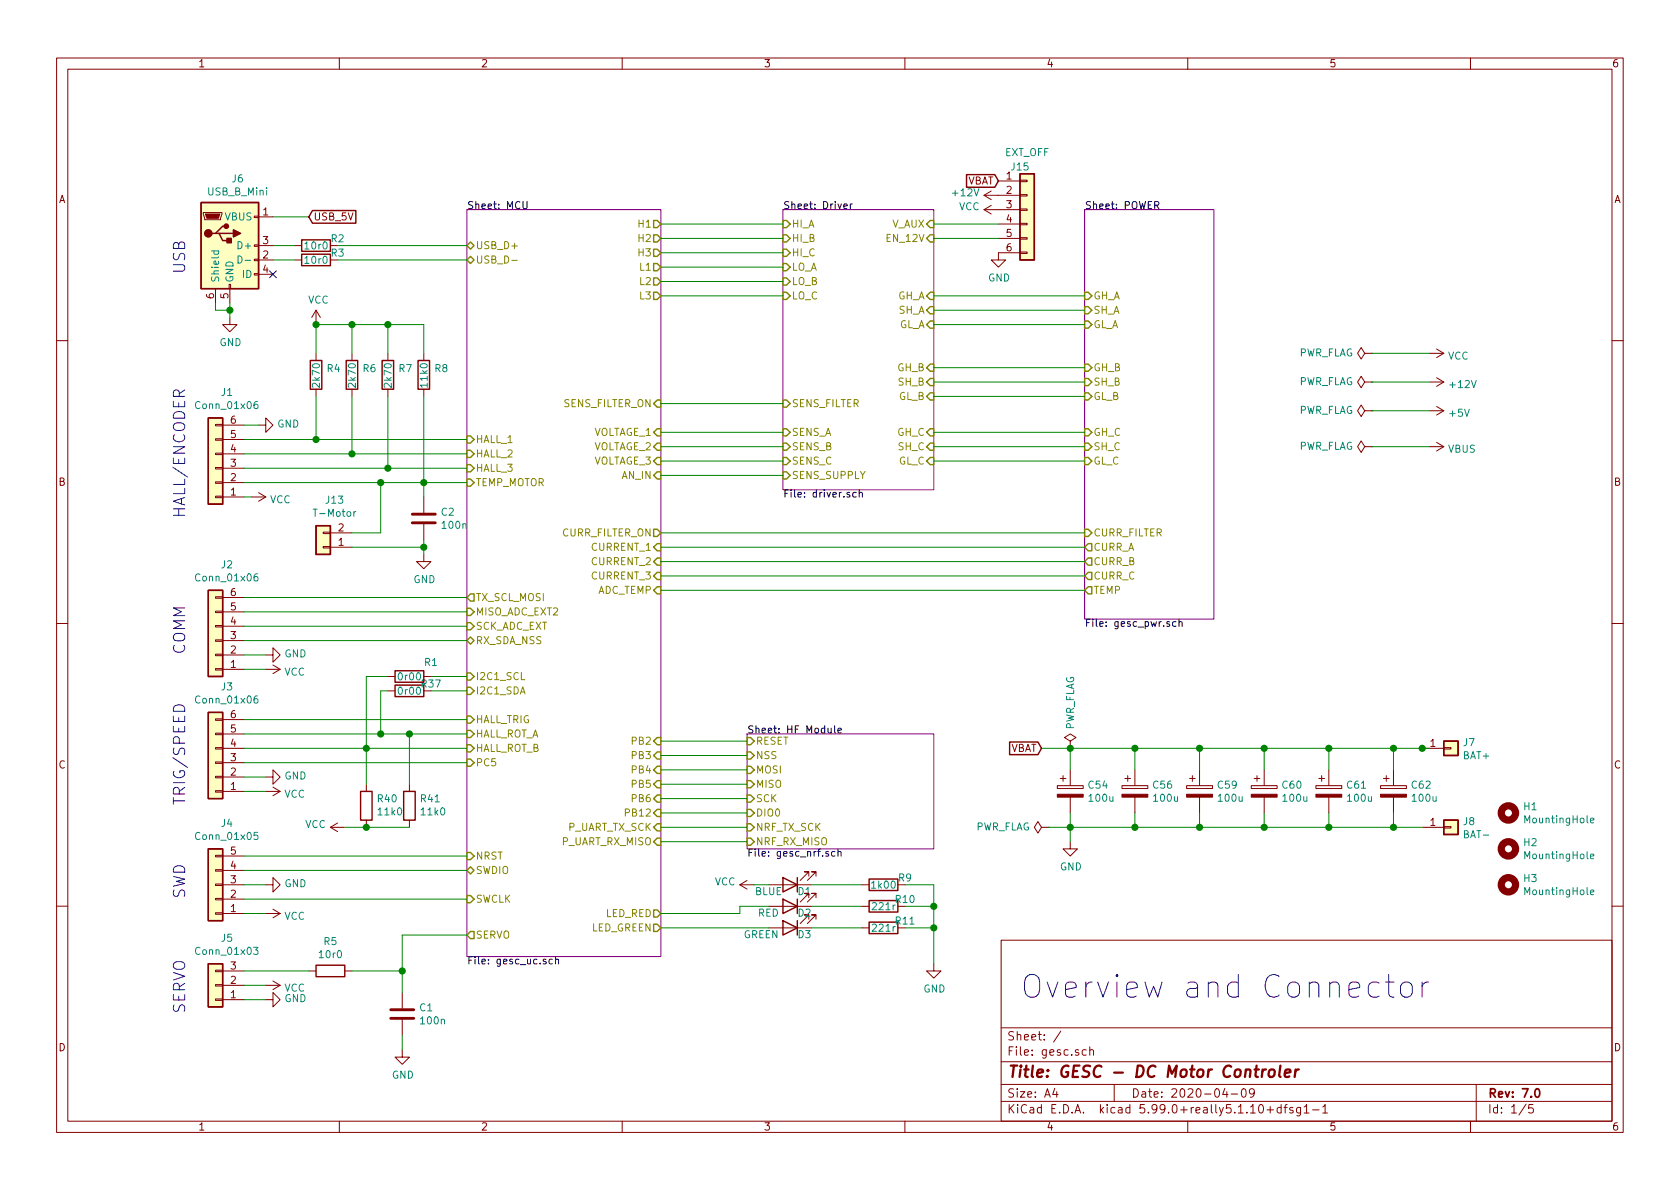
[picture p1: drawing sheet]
EESchema Schematic File Version 4
EELAYER 30 0
EELAYER END
$Descr A4 11693 8268
encoding utf-8
Sheet 1 5
Title "GESC - DC Motor Controler"
Date "2020-04-09"
Rev "7.0"
Comp ""
Comment1 ""
Comment2 ""
Comment3 ""
Comment4 ""
$EndDescr
Text Notes 7100 6950 0    157  ~ 0
Overview and Connector
$Comp
L gesc-rescue:USB_B_Mini-Connector J6
U 1 1
P 1600 1700
F 0 "J6" H 1655 2167 50  0000 C CNN
F 1 "USB_B_Mini" H 1655 2076 50  0000 C CNN
F 2 "Connector_USB:USB_Micro-B_Wuerth_614105150721_Vertical_CircularHoles" H 1750 1650 50  0001 C CNN
F 3 "~" H 1750 1650 50  0001 C CNN
	1    1600 1700
	1    0    0    -1  
$EndComp
Wire Wire Line
	1900 1700 2050 1700
Wire Wire Line
	1900 1800 2050 1800
$Comp
L power:GND #PWR01
U 1 1
P 1600 2200
F 0 "#PWR01" H 1600 1950 50  0001 C CNN
F 1 "GND" H 1605 2027 50  0000 C CNN
F 2 "" H 1600 2200 50  0001 C CNN
F 3 "" H 1600 2200 50  0001 C CNN
	1    1600 2200
	1    0    0    -1  
$EndComp
Wire Wire Line
	1600 2200 1600 2150
$Comp
L Device:R R2
U 1 1
P 2200 1700
F 0 "R2" V 2150 1850 50  0000 C CNN
F 1 "10r0" V 2200 1700 50  0000 C CNN
F 2 "Resistor_SMD:R_0805_2012Metric" V 2130 1700 50  0001 C CNN
F 3 "~" H 2200 1700 50  0001 C CNN
	1    2200 1700
	0    1    1    0   
$EndComp
$Comp
L Device:R R3
U 1 1
P 2200 1800
F 0 "R3" V 2150 1950 50  0000 C CNN
F 1 "10r0" V 2200 1800 50  0000 C CNN
F 2 "Resistor_SMD:R_0805_2012Metric" V 2130 1800 50  0001 C CNN
F 3 "~" H 2200 1800 50  0001 C CNN
	1    2200 1800
	0    1    1    0   
$EndComp
Wire Wire Line
	1500 2100 1500 2150
Wire Wire Line
	1500 2150 1600 2150
Connection ~ 1600 2150
Wire Wire Line
	1600 2150 1600 2100
$Comp
L Connector_Generic:Conn_01x06 J1
U 1 1
P 1500 3250
F 0 "J1" H 1420 2725 50  0000 C CNN
F 1 "Conn_01x06" H 1420 2816 50  0000 C CNN
F 2 "Connector_JST:JST_SH_BM06B-SRSS-TB_1x06-1MP_P1.00mm_Vertical" H 1500 3250 50  0001 C CNN
F 3 "~" H 1500 3250 50  0001 C CNN
	1    1500 3250
	-1   0    0    1   
$EndComp
$Comp
L Connector_Generic:Conn_01x06 J2
U 1 1
P 1500 4450
F 0 "J2" H 1420 3925 50  0000 C CNN
F 1 "Conn_01x06" H 1420 4016 50  0000 C CNN
F 2 "Connector_JST:JST_SH_BM06B-SRSS-TB_1x06-1MP_P1.00mm_Vertical" H 1500 4450 50  0001 C CNN
F 3 "~" H 1500 4450 50  0001 C CNN
	1    1500 4450
	-1   0    0    1   
$EndComp
$Comp
L Connector_Generic:Conn_01x06 J3
U 1 1
P 1500 5300
F 0 "J3" H 1420 4775 50  0000 C CNN
F 1 "Conn_01x06" H 1420 4866 50  0000 C CNN
F 2 "Connector_JST:JST_SH_BM06B-SRSS-TB_1x06-1MP_P1.00mm_Vertical" H 1500 5300 50  0001 C CNN
F 3 "~" H 1500 5300 50  0001 C CNN
	1    1500 5300
	-1   0    0    1   
$EndComp
$Comp
L Connector_Generic:Conn_01x03 J5
U 1 1
P 1500 6850
F 0 "J5" H 1420 6525 50  0000 C CNN
F 1 "Conn_01x03" H 1420 6616 50  0000 C CNN
F 2 "Connector_JST:JST_SH_BM03B-SRSS-TB_1x03-1MP_P1.00mm_Vertical" H 1500 6850 50  0001 C CNN
F 3 "~" H 1500 6850 50  0001 C CNN
	1    1500 6850
	-1   0    0    1   
$EndComp
$Comp
L Device:R R6
U 1 1
P 2450 2600
F 0 "R6" H 2520 2646 50  0000 L CNN
F 1 "2k70" V 2450 2500 50  0000 L CNN
F 2 "Resistor_SMD:R_0805_2012Metric" V 2380 2600 50  0001 C CNN
F 3 "~" H 2450 2600 50  0001 C CNN
	1    2450 2600
	1    0    0    -1  
$EndComp
$Comp
L Device:R R7
U 1 1
P 2700 2600
F 0 "R7" H 2770 2646 50  0000 L CNN
F 1 "2k70" V 2700 2500 50  0000 L CNN
F 2 "Resistor_SMD:R_0805_2012Metric" V 2630 2600 50  0001 C CNN
F 3 "~" H 2700 2600 50  0001 C CNN
	1    2700 2600
	1    0    0    -1  
$EndComp
$Comp
L Device:R R8
U 1 1
P 2950 2600
F 0 "R8" H 3020 2646 50  0000 L CNN
F 1 "11k0" V 2950 2500 50  0000 L CNN
F 2 "Resistor_SMD:R_0805_2012Metric" V 2880 2600 50  0001 C CNN
F 3 "~" H 2950 2600 50  0001 C CNN
	1    2950 2600
	1    0    0    -1  
$EndComp
$Comp
L Device:R R4
U 1 1
P 2200 2600
F 0 "R4" H 2270 2646 50  0000 L CNN
F 1 "2k70" V 2200 2500 50  0000 L CNN
F 2 "Resistor_SMD:R_0805_2012Metric" V 2130 2600 50  0001 C CNN
F 3 "~" H 2200 2600 50  0001 C CNN
F 4 "1" H 2200 2600 50  0001 C CNN "LCSC"
	1    2200 2600
	1    0    0    -1  
$EndComp
$Comp
L power:GND #PWR02
U 1 1
P 1800 2950
F 0 "#PWR02" H 1800 2700 50  0001 C CNN
F 1 "GND" V 1805 2822 50  0000 R CNN
F 2 "" H 1800 2950 50  0001 C CNN
F 3 "" H 1800 2950 50  0001 C CNN
	1    1800 2950
	0    -1   -1   0   
$EndComp
$Comp
L power:VCC #PWR03
U 1 1
P 1750 3450
F 0 "#PWR03" H 1750 3300 50  0001 C CNN
F 1 "VCC" V 1767 3578 50  0000 L CNN
F 2 "" H 1750 3450 50  0001 C CNN
F 3 "" H 1750 3450 50  0001 C CNN
	1    1750 3450
	0    1    1    0   
$EndComp
Wire Wire Line
	1800 2950 1700 2950
Wire Wire Line
	1700 3450 1750 3450
Wire Wire Line
	1700 3050 2200 3050
Wire Wire Line
	1700 3150 2450 3150
Wire Wire Line
	1700 3250 2700 3250
Wire Wire Line
	1700 3350 2650 3350
Wire Wire Line
	2200 2750 2200 3050
Connection ~ 2200 3050
Wire Wire Line
	2200 3050 3250 3050
Wire Wire Line
	2450 2750 2450 3150
Connection ~ 2450 3150
Wire Wire Line
	2450 3150 3250 3150
Wire Wire Line
	2700 2750 2700 3250
Connection ~ 2700 3250
Wire Wire Line
	2700 3250 3250 3250
Wire Wire Line
	2950 2750 2950 3350
Connection ~ 2950 3350
Wire Wire Line
	2950 3350 3250 3350
Wire Wire Line
	2200 2450 2200 2250
Wire Wire Line
	2200 2250 2450 2250
Wire Wire Line
	2950 2250 2950 2450
Wire Wire Line
	2700 2450 2700 2250
Connection ~ 2700 2250
Wire Wire Line
	2700 2250 2950 2250
Wire Wire Line
	2450 2450 2450 2250
Connection ~ 2450 2250
Wire Wire Line
	2450 2250 2700 2250
$Comp
L power:VCC #PWR012
U 1 1
P 2200 2250
F 0 "#PWR012" H 2200 2100 50  0001 C CNN
F 1 "VCC" H 2217 2423 50  0000 C CNN
F 2 "" H 2200 2250 50  0001 C CNN
F 3 "" H 2200 2250 50  0001 C CNN
	1    2200 2250
	1    0    0    -1  
$EndComp
Connection ~ 2200 2250
$Comp
L Device:C C2
U 1 1
P 2950 3600
F 0 "C2" H 3065 3646 50  0000 L CNN
F 1 "100n" H 3065 3555 50  0000 L CNN
F 2 "Capacitor_SMD:C_0805_2012Metric" H 2988 3450 50  0001 C CNN
F 3 "~" H 2950 3600 50  0001 C CNN
	1    2950 3600
	1    0    0    -1  
$EndComp
$Comp
L power:GND #PWR015
U 1 1
P 2950 3850
F 0 "#PWR015" H 2950 3600 50  0001 C CNN
F 1 "GND" H 2955 3677 50  0000 C CNN
F 2 "" H 2950 3850 50  0001 C CNN
F 3 "" H 2950 3850 50  0001 C CNN
	1    2950 3850
	1    0    0    -1  
$EndComp
Wire Wire Line
	2950 3450 2950 3350
Wire Wire Line
	1700 4150 3250 4150
Wire Wire Line
	1700 4250 3250 4250
Wire Wire Line
	1700 4350 3250 4350
Wire Wire Line
	1700 4450 3250 4450
$Comp
L power:GND #PWR04
U 1 1
P 1850 4550
F 0 "#PWR04" H 1850 4300 50  0001 C CNN
F 1 "GND" V 1855 4422 50  0000 R CNN
F 2 "" H 1850 4550 50  0001 C CNN
F 3 "" H 1850 4550 50  0001 C CNN
	1    1850 4550
	0    -1   -1   0   
$EndComp
$Comp
L power:VCC #PWR05
U 1 1
P 1850 4650
F 0 "#PWR05" H 1850 4500 50  0001 C CNN
F 1 "VCC" V 1867 4778 50  0000 L CNN
F 2 "" H 1850 4650 50  0001 C CNN
F 3 "" H 1850 4650 50  0001 C CNN
	1    1850 4650
	0    1    1    0   
$EndComp
Wire Wire Line
	1700 5000 3250 5000
Wire Wire Line
	1700 5100 2650 5100
Wire Wire Line
	1700 5200 2550 5200
Wire Wire Line
	1700 4550 1850 4550
Wire Wire Line
	1700 4650 1850 4650
$Comp
L power:GND #PWR06
U 1 1
P 1850 5400
F 0 "#PWR06" H 1850 5150 50  0001 C CNN
F 1 "GND" V 1855 5272 50  0000 R CNN
F 2 "" H 1850 5400 50  0001 C CNN
F 3 "" H 1850 5400 50  0001 C CNN
	1    1850 5400
	0    -1   -1   0   
$EndComp
$Comp
L power:VCC #PWR07
U 1 1
P 1850 5500
F 0 "#PWR07" H 1850 5350 50  0001 C CNN
F 1 "VCC" V 1867 5628 50  0000 L CNN
F 2 "" H 1850 5500 50  0001 C CNN
F 3 "" H 1850 5500 50  0001 C CNN
	1    1850 5500
	0    1    1    0   
$EndComp
Wire Wire Line
	1700 5400 1850 5400
Wire Wire Line
	1700 5500 1850 5500
$Comp
L Connector_Generic:Conn_01x05 J4
U 1 1
P 1500 6150
F 0 "J4" H 1420 5725 50  0000 C CNN
F 1 "Conn_01x05" H 1420 5816 50  0000 C CNN
F 2 "Connector_PinHeader_2.54mm:PinHeader_1x05_P2.54mm_Vertical" H 1500 6150 50  0001 C CNN
F 3 "~" H 1500 6150 50  0001 C CNN
	1    1500 6150
	-1   0    0    1   
$EndComp
Wire Wire Line
	1700 5950 3250 5950
Wire Wire Line
	1700 6050 3250 6050
Wire Wire Line
	1700 6250 3250 6250
$Comp
L power:VCC #PWR09
U 1 1
P 1850 6350
F 0 "#PWR09" H 1850 6200 50  0001 C CNN
F 1 "VCC" V 1867 6478 50  0000 L CNN
F 2 "" H 1850 6350 50  0001 C CNN
F 3 "" H 1850 6350 50  0001 C CNN
	1    1850 6350
	0    1    1    0   
$EndComp
Wire Wire Line
	1700 6350 1850 6350
$Comp
L power:GND #PWR08
U 1 1
P 1850 6150
F 0 "#PWR08" H 1850 5900 50  0001 C CNN
F 1 "GND" V 1855 6022 50  0000 R CNN
F 2 "" H 1850 6150 50  0001 C CNN
F 3 "" H 1850 6150 50  0001 C CNN
	1    1850 6150
	0    -1   -1   0   
$EndComp
Wire Wire Line
	1700 6150 1850 6150
Wire Wire Line
	1700 6750 2150 6750
Wire Wire Line
	2800 6750 2800 6500
Wire Wire Line
	2800 6500 3250 6500
$Comp
L Device:R R5
U 1 1
P 2300 6750
F 0 "R5" V 2093 6750 50  0000 C CNN
F 1 "10r0" V 2184 6750 50  0000 C CNN
F 2 "Resistor_SMD:R_0805_2012Metric" V 2230 6750 50  0001 C CNN
F 3 "~" H 2300 6750 50  0001 C CNN
	1    2300 6750
	0    1    1    0   
$EndComp
Wire Wire Line
	2450 6750 2800 6750
$Comp
L Device:C C1
U 1 1
P 2800 7050
F 0 "C1" H 2915 7096 50  0000 L CNN
F 1 "100n" H 2915 7005 50  0000 L CNN
F 2 "Capacitor_SMD:C_0805_2012Metric" H 2838 6900 50  0001 C CNN
F 3 "~" H 2800 7050 50  0001 C CNN
	1    2800 7050
	1    0    0    -1  
$EndComp
Wire Wire Line
	2800 6900 2800 6750
Connection ~ 2800 6750
Wire Wire Line
	2800 7200 2800 7300
$Comp
L power:GND #PWR014
U 1 1
P 2800 7300
F 0 "#PWR014" H 2800 7050 50  0001 C CNN
F 1 "GND" H 2805 7127 50  0000 C CNN
F 2 "" H 2800 7300 50  0001 C CNN
F 3 "" H 2800 7300 50  0001 C CNN
	1    2800 7300
	1    0    0    -1  
$EndComp
$Comp
L power:VCC #PWR010
U 1 1
P 1850 6850
F 0 "#PWR010" H 1850 6700 50  0001 C CNN
F 1 "VCC" V 1867 6978 50  0000 L CNN
F 2 "" H 1850 6850 50  0001 C CNN
F 3 "" H 1850 6850 50  0001 C CNN
	1    1850 6850
	0    1    1    0   
$EndComp
Wire Wire Line
	1700 6850 1850 6850
$Comp
L power:GND #PWR011
U 1 1
P 1850 6950
F 0 "#PWR011" H 1850 6700 50  0001 C CNN
F 1 "GND" V 1855 6822 50  0000 R CNN
F 2 "" H 1850 6950 50  0001 C CNN
F 3 "" H 1850 6950 50  0001 C CNN
	1    1850 6950
	0    -1   -1   0   
$EndComp
Wire Wire Line
	1700 6950 1850 6950
Text Notes 1300 1900 1    79   ~ 0
USB
Text Notes 1300 3600 1    79   ~ 0
HALL/ENCODER\n
Text Notes 1300 4550 1    79   ~ 0
COMM
Text Notes 1300 5600 1    79   ~ 0
TRIG/SPEED
Text Notes 1300 6250 1    79   ~ 0
SWD
Text Notes 1300 7050 1    79   ~ 0
SERVO
$Comp
L Device:R R9
U 1 1
P 6150 6150
F 0 "R9" V 6100 6300 50  0000 C CNN
F 1 "1k00" V 6150 6150 50  0000 C CNN
F 2 "Resistor_SMD:R_0805_2012Metric" V 6080 6150 50  0001 C CNN
F 3 "~" H 6150 6150 50  0001 C CNN
	1    6150 6150
	0    1    1    0   
$EndComp
$Comp
L Device:R R10
U 1 1
P 6150 6300
F 0 "R10" V 6100 6450 50  0000 C CNN
F 1 "221r" V 6150 6300 50  0000 C CNN
F 2 "Resistor_SMD:R_0805_2012Metric" V 6080 6300 50  0001 C CNN
F 3 "~" H 6150 6300 50  0001 C CNN
	1    6150 6300
	0    1    1    0   
$EndComp
$Comp
L Device:R R11
U 1 1
P 6150 6450
F 0 "R11" V 6100 6600 50  0000 C CNN
F 1 "221r" V 6150 6450 50  0000 C CNN
F 2 "Resistor_SMD:R_0805_2012Metric" V 6080 6450 50  0001 C CNN
F 3 "~" H 6150 6450 50  0001 C CNN
	1    6150 6450
	0    1    1    0   
$EndComp
Wire Wire Line
	4600 6450 5350 6450
Wire Wire Line
	4600 6350 5150 6350
Wire Wire Line
	5150 6350 5150 6300
Wire Wire Line
	5150 6300 5350 6300
Wire Wire Line
	5250 6150 5350 6150
Wire Wire Line
	6300 6150 6500 6150
Wire Wire Line
	6500 6150 6500 6300
Wire Wire Line
	6300 6450 6500 6450
Connection ~ 6500 6450
Wire Wire Line
	6500 6450 6500 6700
Wire Wire Line
	6300 6300 6500 6300
Connection ~ 6500 6300
Wire Wire Line
	6500 6300 6500 6450
$Comp
L power:VCC #PWR016
U 1 1
P 5250 6150
F 0 "#PWR016" H 5250 6000 50  0001 C CNN
F 1 "VCC" V 5268 6277 50  0000 L CNN
F 2 "" H 5250 6150 50  0001 C CNN
F 3 "" H 5250 6150 50  0001 C CNN
	1    5250 6150
	0    -1   -1   0   
$EndComp
$Comp
L Device:LED D1
U 1 1
P 5500 6150
F 0 "D1" H 5400 6200 50  0000 C CNN
F 1 "BLUE" H 5650 6200 50  0000 C CNN
F 2 "LED_SMD:LED_0805_2012Metric" H 5500 6150 50  0001 C CNN
F 3 "~" H 5500 6150 50  0001 C CNN
	1    5500 6150
	-1   0    0    1   
$EndComp
Wire Wire Line
	5650 6150 6000 6150
$Comp
L Device:LED D3
U 1 1
P 5500 6450
F 0 "D3" H 5400 6500 50  0000 C CNN
F 1 "GREEN" H 5700 6500 50  0000 C CNN
F 2 "LED_SMD:LED_0805_2012Metric" H 5500 6450 50  0001 C CNN
F 3 "~" H 5500 6450 50  0001 C CNN
	1    5500 6450
	-1   0    0    1   
$EndComp
Wire Wire Line
	5650 6450 6000 6450
$Comp
L Device:LED D2
U 1 1
P 5500 6300
F 0 "D2" H 5400 6350 50  0000 C CNN
F 1 "RED" H 5650 6350 50  0000 C CNN
F 2 "LED_SMD:LED_0805_2012Metric" H 5500 6300 50  0001 C CNN
F 3 "~" H 5500 6300 50  0001 C CNN
	1    5500 6300
	-1   0    0    1   
$EndComp
Wire Wire Line
	5650 6300 6000 6300
$Comp
L power:GND #PWR017
U 1 1
P 6500 6700
F 0 "#PWR017" H 6500 6450 50  0001 C CNN
F 1 "GND" H 6505 6527 50  0000 C CNN
F 2 "" H 6500 6700 50  0001 C CNN
F 3 "" H 6500 6700 50  0001 C CNN
	1    6500 6700
	1    0    0    -1  
$EndComp
$Sheet
S 5200 5100 1300 800 
U 5BECFBE3
F0 "HF Module" 50
F1 "gesc_nrf.sch" 50
F2 "NRF_TX_SCK" I L 5200 5750 50 
F3 "NRF_RX_MISO" I L 5200 5850 50 
F4 "MOSI" I L 5200 5350 50 
F5 "NSS" I L 5200 5250 50 
F6 "RESET" I L 5200 5150 50 
F7 "SCK" I L 5200 5550 50 
F8 "MISO" I L 5200 5450 50 
F9 "DIO0" I L 5200 5650 50 
$EndSheet
Wire Wire Line
	4600 1550 5450 1550
Wire Wire Line
	5450 1650 4600 1650
Wire Wire Line
	4600 1750 5450 1750
Wire Wire Line
	5450 1850 4600 1850
Wire Wire Line
	4600 1950 5450 1950
Wire Wire Line
	5450 2050 4600 2050
Wire Wire Line
	5450 3000 4600 3000
Wire Wire Line
	4600 3100 5450 3100
Wire Wire Line
	5450 3200 4600 3200
Wire Wire Line
	4600 3300 5450 3300
Wire Wire Line
	4600 3800 7550 3800
Wire Wire Line
	7550 3900 4600 3900
Wire Wire Line
	4600 4000 7550 4000
Wire Wire Line
	7550 4100 4600 4100
Wire Wire Line
	7550 3200 6500 3200
Wire Wire Line
	6500 3100 7550 3100
Wire Wire Line
	7550 3000 6500 3000
Wire Wire Line
	7550 2750 6500 2750
Wire Wire Line
	6500 2650 7550 2650
Wire Wire Line
	7550 2550 6500 2550
Wire Wire Line
	7550 2250 6500 2250
Wire Wire Line
	6500 2150 7550 2150
Wire Wire Line
	7550 2050 6500 2050
$Comp
L Connector_Generic:Conn_01x01 J7
U 1 1
P 10100 5200
F 0 "J7" H 10180 5242 50  0000 L CNN
F 1 "BAT+" H 10180 5151 50  0000 L CNN
F 2 "gesc:TestPoint_Pad_5.0x5.0mm" H 10100 5200 50  0001 C CNN
F 3 "~" H 10100 5200 50  0001 C CNN
	1    10100 5200
	1    0    0    -1  
$EndComp
$Comp
L Connector_Generic:Conn_01x01 J8
U 1 1
P 10100 5750
F 0 "J8" H 10180 5792 50  0000 L CNN
F 1 "BAT-" H 10180 5701 50  0000 L CNN
F 2 "gesc:TestPoint_Pad_5.0x5.0mm" H 10100 5750 50  0001 C CNN
F 3 "~" H 10100 5750 50  0001 C CNN
	1    10100 5750
	1    0    0    -1  
$EndComp
$Comp
L power:GND #PWR019
U 1 1
P 7450 5850
F 0 "#PWR019" H 7450 5600 50  0001 C CNN
F 1 "GND" H 7455 5677 50  0000 C CNN
F 2 "" H 7450 5850 50  0001 C CNN
F 3 "" H 7450 5850 50  0001 C CNN
	1    7450 5850
	1    0    0    -1  
$EndComp
NoConn ~ 1900 1900
$Comp
L power:PWR_FLAG #FLG0102
U 1 1
P 7450 5200
F 0 "#FLG0102" H 7450 5275 50  0001 C CNN
F 1 "PWR_FLAG" V 7450 5328 50  0000 L CNN
F 2 "" H 7450 5200 50  0001 C CNN
F 3 "~" H 7450 5200 50  0001 C CNN
	1    7450 5200
	1    0    0    -1  
$EndComp
Wire Wire Line
	2350 1800 3250 1800
Wire Wire Line
	2350 1700 3250 1700
Wire Wire Line
	4600 5750 5200 5750
Wire Wire Line
	4600 5850 5200 5850
Wire Wire Line
	4600 3700 7550 3700
Wire Wire Line
	4600 5150 5200 5150
Wire Wire Line
	4600 5250 5200 5250
Wire Wire Line
	4600 5350 5200 5350
$Comp
L Mechanical:MountingHole H1
U 1 1
P 10500 5650
F 0 "H1" H 10600 5696 50  0000 L CNN
F 1 "MountingHole" H 10600 5605 50  0000 L CNN
F 2 "MountingHole:MountingHole_3.2mm_M3" H 10500 5650 50  0001 C CNN
F 3 "~" H 10500 5650 50  0001 C CNN
	1    10500 5650
	1    0    0    -1  
$EndComp
$Comp
L Mechanical:MountingHole H2
U 1 1
P 10500 5900
F 0 "H2" H 10600 5946 50  0000 L CNN
F 1 "MountingHole" H 10600 5855 50  0000 L CNN
F 2 "MountingHole:MountingHole_3.2mm_M3" H 10500 5900 50  0001 C CNN
F 3 "~" H 10500 5900 50  0001 C CNN
	1    10500 5900
	1    0    0    -1  
$EndComp
$Comp
L Mechanical:MountingHole H3
U 1 1
P 10500 6150
F 0 "H3" H 10600 6196 50  0000 L CNN
F 1 "MountingHole" H 10600 6105 50  0000 L CNN
F 2 "MountingHole:MountingHole_3.2mm_M3" H 10500 6150 50  0001 C CNN
F 3 "~" H 10500 6150 50  0001 C CNN
	1    10500 6150
	1    0    0    -1  
$EndComp
$Sheet
S 5450 1450 1050 1950
U 5E92341B
F0 "Driver" 50
F1 "driver.sch" 50
F2 "GH_A" I R 6500 2050 50 
F3 "GL_A" I R 6500 2250 50 
F4 "SH_A" I R 6500 2150 50 
F5 "HI_A" I L 5450 1550 50 
F6 "LO_A" I L 5450 1850 50 
F7 "GH_B" I R 6500 2550 50 
F8 "GL_B" I R 6500 2750 50 
F9 "SH_B" I R 6500 2650 50 
F10 "HI_B" I L 5450 1650 50 
F11 "LO_B" I L 5450 1950 50 
F12 "GH_C" I R 6500 3000 50 
F13 "GL_C" I R 6500 3200 50 
F14 "SH_C" I R 6500 3100 50 
F15 "HI_C" I L 5450 1750 50 
F16 "LO_C" I L 5450 2050 50 
F17 "SENS_SUPPLY" I L 5450 3300 50 
F18 "SENS_C" I L 5450 3200 50 
F19 "SENS_FILTER" I L 5450 2800 50 
F20 "SENS_B" I L 5450 3100 50 
F21 "SENS_A" I L 5450 3000 50 
F22 "EN_12V" I R 6500 1650 50 
F23 "V_AUX" I R 6500 1550 50 
$EndSheet
Wire Wire Line
	4600 2800 5450 2800
$Sheet
S 7550 1450 900  2850
U 5BECFABD
F0 "POWER" 50
F1 "gesc_pwr.sch" 50
F2 "GH_A" I L 7550 2050 50 
F3 "SH_A" I L 7550 2150 50 
F4 "GL_A" I L 7550 2250 50 
F5 "GH_B" I L 7550 2550 50 
F6 "SH_B" I L 7550 2650 50 
F7 "GL_B" I L 7550 2750 50 
F8 "GH_C" I L 7550 3000 50 
F9 "SH_C" I L 7550 3100 50 
F10 "GL_C" I L 7550 3200 50 
F11 "CURR_A" O L 7550 3800 50 
F12 "CURR_B" O L 7550 3900 50 
F13 "CURR_C" O L 7550 4000 50 
F14 "TEMP" O L 7550 4100 50 
F15 "CURR_FILTER" I L 7550 3700 50 
$EndSheet
Text GLabel 7250 5200 0    50   Input ~ 0
VBAT
Wire Wire Line
	7450 5750 7450 5850
Wire Wire Line
	9550 2450 9950 2450
$Comp
L power:VCC #PWR0119
U 1 1
P 9950 2450
F 0 "#PWR0119" H 9950 2300 50  0001 C CNN
F 1 "VCC" V 9967 2578 50  0000 L CNN
F 2 "" H 9950 2450 50  0001 C CNN
F 3 "" H 9950 2450 50  0001 C CNN
	1    9950 2450
	0    1    1    0   
$EndComp
$Comp
L power:PWR_FLAG #FLG0101
U 1 1
P 9550 2450
F 0 "#FLG0101" H 9550 2525 50  0001 C CNN
F 1 "PWR_FLAG" V 9550 2578 50  0000 L CNN
F 2 "" H 9550 2450 50  0001 C CNN
F 3 "~" H 9550 2450 50  0001 C CNN
	1    9550 2450
	0    -1   -1   0   
$EndComp
$Comp
L power:PWR_FLAG #FLG0103
U 1 1
P 7300 5750
F 0 "#FLG0103" H 7300 5825 50  0001 C CNN
F 1 "PWR_FLAG" V 7300 5878 50  0000 L CNN
F 2 "" H 7300 5750 50  0001 C CNN
F 3 "~" H 7300 5750 50  0001 C CNN
	1    7300 5750
	0    -1   -1   0   
$EndComp
Wire Wire Line
	9550 2650 9950 2650
$Comp
L power:PWR_FLAG #FLG0104
U 1 1
P 9550 2650
F 0 "#FLG0104" H 9550 2725 50  0001 C CNN
F 1 "PWR_FLAG" V 9550 2778 50  0000 L CNN
F 2 "" H 9550 2650 50  0001 C CNN
F 3 "~" H 9550 2650 50  0001 C CNN
	1    9550 2650
	0    -1   -1   0   
$EndComp
Wire Wire Line
	9550 2850 9950 2850
$Comp
L power:PWR_FLAG #FLG0105
U 1 1
P 9550 2850
F 0 "#FLG0105" H 9550 2925 50  0001 C CNN
F 1 "PWR_FLAG" V 9550 2978 50  0000 L CNN
F 2 "" H 9550 2850 50  0001 C CNN
F 3 "~" H 9550 2850 50  0001 C CNN
	1    9550 2850
	0    -1   -1   0   
$EndComp
$Comp
L power:+12V #PWR0120
U 1 1
P 9950 2650
F 0 "#PWR0120" H 9950 2500 50  0001 C CNN
F 1 "+12V" V 9965 2778 50  0000 L CNN
F 2 "" H 9950 2650 50  0001 C CNN
F 3 "" H 9950 2650 50  0001 C CNN
	1    9950 2650
	0    1    1    0   
$EndComp
$Comp
L power:+5V #PWR0121
U 1 1
P 9950 2850
F 0 "#PWR0121" H 9950 2700 50  0001 C CNN
F 1 "+5V" V 9965 2978 50  0000 L CNN
F 2 "" H 9950 2850 50  0001 C CNN
F 3 "" H 9950 2850 50  0001 C CNN
	1    9950 2850
	0    1    1    0   
$EndComp
$Comp
L Connector_Generic:Conn_01x02 J13
U 1 1
P 2250 3800
F 0 "J13" H 2170 3475 50  0000 C CNN
F 1 "T-Motor" H 2170 3566 50  0000 C CNN
F 2 "Connector_JST:JST_SH_BM02B-SRSS-TB_1x02-1MP_P1.00mm_Vertical" H 2250 3800 50  0001 C CNN
F 3 "~" H 2250 3800 50  0001 C CNN
	1    2250 3800
	-1   0    0    1   
$EndComp
Wire Wire Line
	2450 3700 2650 3700
Wire Wire Line
	2650 3700 2650 3350
Connection ~ 2650 3350
Wire Wire Line
	2650 3350 2950 3350
Wire Wire Line
	2450 3800 2950 3800
Wire Wire Line
	2950 3800 2950 3750
Wire Wire Line
	2950 3850 2950 3800
Connection ~ 2950 3800
$Comp
L power:GND #PWR0154
U 1 1
P 6950 1750
F 0 "#PWR0154" H 6950 1500 50  0001 C CNN
F 1 "GND" H 6955 1577 50  0000 C CNN
F 2 "" H 6950 1750 50  0001 C CNN
F 3 "" H 6950 1750 50  0001 C CNN
	1    6950 1750
	1    0    0    -1  
$EndComp
$Comp
L Connector_Generic:Conn_01x06 J15
U 1 1
P 7150 1450
F 0 "J15" H 7100 1750 50  0000 C CNN
F 1 "EXT_OFF" H 7150 1850 50  0000 C CNN
F 2 "Connector_JST:JST_SH_BM06B-SRSS-TB_1x06-1MP_P1.00mm_Vertical" H 7150 1450 50  0001 C CNN
F 3 "~" H 7150 1450 50  0001 C CNN
	1    7150 1450
	1    0    0    -1  
$EndComp
Wire Wire Line
	6500 1650 6950 1650
Text GLabel 6950 1250 0    50   Input ~ 0
VBAT
$Comp
L power:+12V #PWR0165
U 1 1
P 6950 1350
F 0 "#PWR0165" H 6950 1200 50  0001 C CNN
F 1 "+12V" V 6965 1478 50  0000 L CNN
F 2 "" H 6950 1350 50  0001 C CNN
F 3 "" H 6950 1350 50  0001 C CNN
	1    6950 1350
	0    -1   -1   0   
$EndComp
$Comp
L power:VCC #PWR0162
U 1 1
P 6950 1450
F 0 "#PWR0162" H 6950 1300 50  0001 C CNN
F 1 "VCC" V 6968 1577 50  0000 L CNN
F 2 "" H 6950 1450 50  0001 C CNN
F 3 "" H 6950 1450 50  0001 C CNN
	1    6950 1450
	0    -1   -1   0   
$EndComp
Connection ~ 7450 5750
Wire Wire Line
	7450 5650 7450 5750
Wire Wire Line
	7450 5350 7450 5200
Wire Wire Line
	7250 5200 7450 5200
Connection ~ 7450 5200
Wire Wire Line
	7900 5650 7900 5750
Wire Wire Line
	3250 4700 3000 4700
Wire Wire Line
	3250 4800 3000 4800
Wire Wire Line
	2700 4800 2650 4800
Wire Wire Line
	2650 4800 2650 5100
Connection ~ 2650 5100
Wire Wire Line
	2650 5100 2850 5100
Wire Wire Line
	2700 4700 2550 4700
Wire Wire Line
	2550 4700 2550 5200
Connection ~ 2550 5200
Wire Wire Line
	2550 5200 3250 5200
Wire Wire Line
	7300 5750 7450 5750
$Comp
L Device:R R40
U 1 1
P 2550 5600
F 0 "R40" H 2480 5554 50  0000 R CNN
F 1 "11k0" H 2480 5645 50  0000 R CNN
F 2 "Resistor_SMD:R_0805_2012Metric" V 2480 5600 50  0001 C CNN
F 3 "~" H 2550 5600 50  0001 C CNN
	1    2550 5600
	-1   0    0    1   
$EndComp
$Comp
L Device:R R41
U 1 1
P 2850 5600
F 0 "R41" H 2780 5554 50  0000 R CNN
F 1 "11k0" H 2780 5645 50  0000 R CNN
F 2 "Resistor_SMD:R_0805_2012Metric" V 2780 5600 50  0001 C CNN
F 3 "~" H 2850 5600 50  0001 C CNN
	1    2850 5600
	-1   0    0    1   
$EndComp
Wire Wire Line
	2550 5450 2550 5200
Wire Wire Line
	2850 5450 2850 5100
Connection ~ 2850 5100
Wire Wire Line
	2850 5100 3250 5100
Wire Wire Line
	2850 5750 2550 5750
$Comp
L power:VCC #PWR0159
U 1 1
P 2400 5750
F 0 "#PWR0159" H 2400 5600 50  0001 C CNN
F 1 "VCC" V 2417 5878 50  0000 L CNN
F 2 "" H 2400 5750 50  0001 C CNN
F 3 "" H 2400 5750 50  0001 C CNN
	1    2400 5750
	0    -1   -1   0   
$EndComp
Wire Wire Line
	2400 5750 2550 5750
Connection ~ 2550 5750
$Comp
L power:PWR_FLAG #FLG0106
U 1 1
P 9550 3100
F 0 "#FLG0106" H 9550 3175 50  0001 C CNN
F 1 "PWR_FLAG" V 9550 3228 50  0000 L CNN
F 2 "" H 9550 3100 50  0001 C CNN
F 3 "~" H 9550 3100 50  0001 C CNN
	1    9550 3100
	0    -1   -1   0   
$EndComp
Wire Wire Line
	9550 3100 9950 3100
$Comp
L power:VBUS #PWR0149
U 1 1
P 9950 3100
F 0 "#PWR0149" H 9950 2950 50  0001 C CNN
F 1 "VBUS" V 9965 3228 50  0000 L CNN
F 2 "" H 9950 3100 50  0001 C CNN
F 3 "" H 9950 3100 50  0001 C CNN
	1    9950 3100
	0    1    1    0   
$EndComp
$Comp
L Device:R R37
U 1 1
P 2850 4800
F 0 "R37" V 2800 4950 50  0000 C CNN
F 1 "0r00" V 2850 4800 50  0000 C CNN
F 2 "Resistor_SMD:R_0805_2012Metric" V 2780 4800 50  0001 C CNN
F 3 "~" H 2850 4800 50  0001 C CNN
	1    2850 4800
	0    1    1    0   
$EndComp
$Comp
L Device:R R1
U 1 1
P 2850 4700
F 0 "R1" V 2750 4850 50  0000 C CNN
F 1 "0r00" V 2850 4700 50  0000 C CNN
F 2 "Resistor_SMD:R_0805_2012Metric" V 2780 4700 50  0001 C CNN
F 3 "~" H 2850 4700 50  0001 C CNN
	1    2850 4700
	0    1    1    0   
$EndComp
$Comp
L Device:CP C54
U 1 1
P 7450 5500
F 0 "C54" H 7568 5546 50  0000 L CNN
F 1 "100u" H 7568 5455 50  0000 L CNN
F 2 "Capacitor_SMD:CP_Elec_10x10" H 7488 5350 50  0001 C CNN
F 3 "~" H 7450 5500 50  0001 C CNN
	1    7450 5500
	1    0    0    -1  
$EndComp
$Comp
L Device:CP C56
U 1 1
P 7900 5500
F 0 "C56" H 8018 5546 50  0000 L CNN
F 1 "100u" H 8018 5455 50  0000 L CNN
F 2 "Capacitor_SMD:CP_Elec_10x10" H 7938 5350 50  0001 C CNN
F 3 "~" H 7900 5500 50  0001 C CNN
	1    7900 5500
	1    0    0    -1  
$EndComp
Wire Wire Line
	7450 5750 7900 5750
Connection ~ 7900 5750
Wire Wire Line
	8350 5650 8350 5750
Wire Wire Line
	8350 5350 8350 5200
Wire Wire Line
	8800 5650 8800 5750
Wire Wire Line
	8800 5350 8800 5200
$Comp
L Device:CP C59
U 1 1
P 8350 5500
F 0 "C59" H 8468 5546 50  0000 L CNN
F 1 "100u" H 8468 5455 50  0000 L CNN
F 2 "Capacitor_SMD:CP_Elec_10x10" H 8388 5350 50  0001 C CNN
F 3 "~" H 8350 5500 50  0001 C CNN
	1    8350 5500
	1    0    0    -1  
$EndComp
$Comp
L Device:CP C60
U 1 1
P 8800 5500
F 0 "C60" H 8918 5546 50  0000 L CNN
F 1 "100u" H 8918 5455 50  0000 L CNN
F 2 "Capacitor_SMD:CP_Elec_10x10" H 8838 5350 50  0001 C CNN
F 3 "~" H 8800 5500 50  0001 C CNN
	1    8800 5500
	1    0    0    -1  
$EndComp
Wire Wire Line
	8350 5200 8800 5200
Connection ~ 8800 5200
Wire Wire Line
	8800 5200 9250 5200
Connection ~ 8350 5750
Connection ~ 8800 5750
Wire Wire Line
	8800 5750 9250 5750
Connection ~ 9900 5200
Wire Wire Line
	9900 5200 9950 5200
Wire Wire Line
	7900 5750 8350 5750
Wire Wire Line
	8350 5750 8800 5750
Wire Wire Line
	9250 5650 9250 5750
Wire Wire Line
	9250 5350 9250 5200
Wire Wire Line
	9700 5650 9700 5750
Wire Wire Line
	9700 5350 9700 5200
$Comp
L Device:CP C61
U 1 1
P 9250 5500
F 0 "C61" H 9368 5546 50  0000 L CNN
F 1 "100u" H 9368 5455 50  0000 L CNN
F 2 "Capacitor_SMD:CP_Elec_10x10" H 9288 5350 50  0001 C CNN
F 3 "~" H 9250 5500 50  0001 C CNN
	1    9250 5500
	1    0    0    -1  
$EndComp
$Comp
L Device:CP C62
U 1 1
P 9700 5500
F 0 "C62" H 9818 5546 50  0000 L CNN
F 1 "100u" H 9818 5455 50  0000 L CNN
F 2 "Capacitor_SMD:CP_Elec_10x10" H 9738 5350 50  0001 C CNN
F 3 "~" H 9700 5500 50  0001 C CNN
	1    9700 5500
	1    0    0    -1  
$EndComp
Connection ~ 9250 5200
Wire Wire Line
	9250 5200 9700 5200
Connection ~ 9250 5750
Wire Wire Line
	9250 5750 9700 5750
Connection ~ 9700 5200
Wire Wire Line
	9700 5200 9900 5200
Connection ~ 9700 5750
Wire Wire Line
	9700 5750 9900 5750
Connection ~ 8350 5200
Wire Wire Line
	7900 5200 8350 5200
Wire Wire Line
	7450 5200 7900 5200
Wire Wire Line
	7900 5350 7900 5200
Connection ~ 7900 5200
Wire Wire Line
	6500 1550 6950 1550
Wire Wire Line
	1700 5300 3250 5300
$Sheet
S 3250 1450 1350 5200
U 5BE81C34
F0 "MCU" 50
F1 "gesc_uc.sch" 50
F2 "USB_D+" B L 3250 1700 50 
F3 "USB_D-" B L 3250 1800 50 
F4 "TEMP_MOTOR" I L 3250 3350 50 
F5 "TX_SCL_MOSI" O L 3250 4150 50 
F6 "MISO_ADC_EXT2" I L 3250 4250 50 
F7 "SCK_ADC_EXT" I L 3250 4350 50 
F8 "RX_SDA_NSS" B L 3250 4450 50 
F9 "HALL_TRIG" I L 3250 5000 50 
F10 "HALL_ROT_A" I L 3250 5100 50 
F11 "HALL_ROT_B" I L 3250 5200 50 
F12 "SWCLK" I L 3250 6250 50 
F13 "NRST" I L 3250 5950 50 
F14 "SWDIO" B L 3250 6050 50 
F15 "SERVO" O L 3250 6500 50 
F16 "LED_RED" O R 4600 6350 50 
F17 "LED_GREEN" O R 4600 6450 50 
F18 "H1" O R 4600 1550 50 
F19 "H2" O R 4600 1650 50 
F20 "H3" O R 4600 1750 50 
F21 "L1" O R 4600 1850 50 
F22 "L2" O R 4600 1950 50 
F23 "L3" O R 4600 2050 50 
F24 "VOLTAGE_1" I R 4600 3000 50 
F25 "VOLTAGE_2" I R 4600 3100 50 
F26 "VOLTAGE_3" I R 4600 3200 50 
F27 "AN_IN" I R 4600 3300 50 
F28 "CURRENT_1" I R 4600 3800 50 
F29 "CURRENT_2" I R 4600 3900 50 
F30 "CURRENT_3" I R 4600 4000 50 
F31 "ADC_TEMP" I R 4600 4100 50 
F32 "HALL_1" I L 3250 3050 50 
F33 "HALL_2" I L 3250 3150 50 
F34 "HALL_3" I L 3250 3250 50 
F35 "PC5" I L 3250 5300 50 
F36 "PB4" I R 4600 5350 50 
F37 "CURR_FILTER_ON" O R 4600 3700 50 
F38 "SENS_FILTER_ON" I R 4600 2800 50 
F39 "I2C1_SCL" I L 3250 4700 50 
F40 "I2C1_SDA" I L 3250 4800 50 
F41 "PB5" I R 4600 5450 50 
F42 "PB6" I R 4600 5550 50 
F43 "P_UART_TX_SCK" I R 4600 5750 50 
F44 "P_UART_RX_MISO" I R 4600 5850 50 
F45 "PB2" I R 4600 5150 50 
F46 "PB12" I R 4600 5650 50 
F47 "PB3" I R 4600 5250 50 
$EndSheet
Wire Wire Line
	4600 5450 5200 5450
Wire Wire Line
	4600 5550 5200 5550
Wire Wire Line
	4600 5650 5200 5650
Wire Wire Line
	1900 1500 2150 1500
Text GLabel 2150 1500 2    50   Input ~ 0
USB_5V
$EndSCHEMATC
